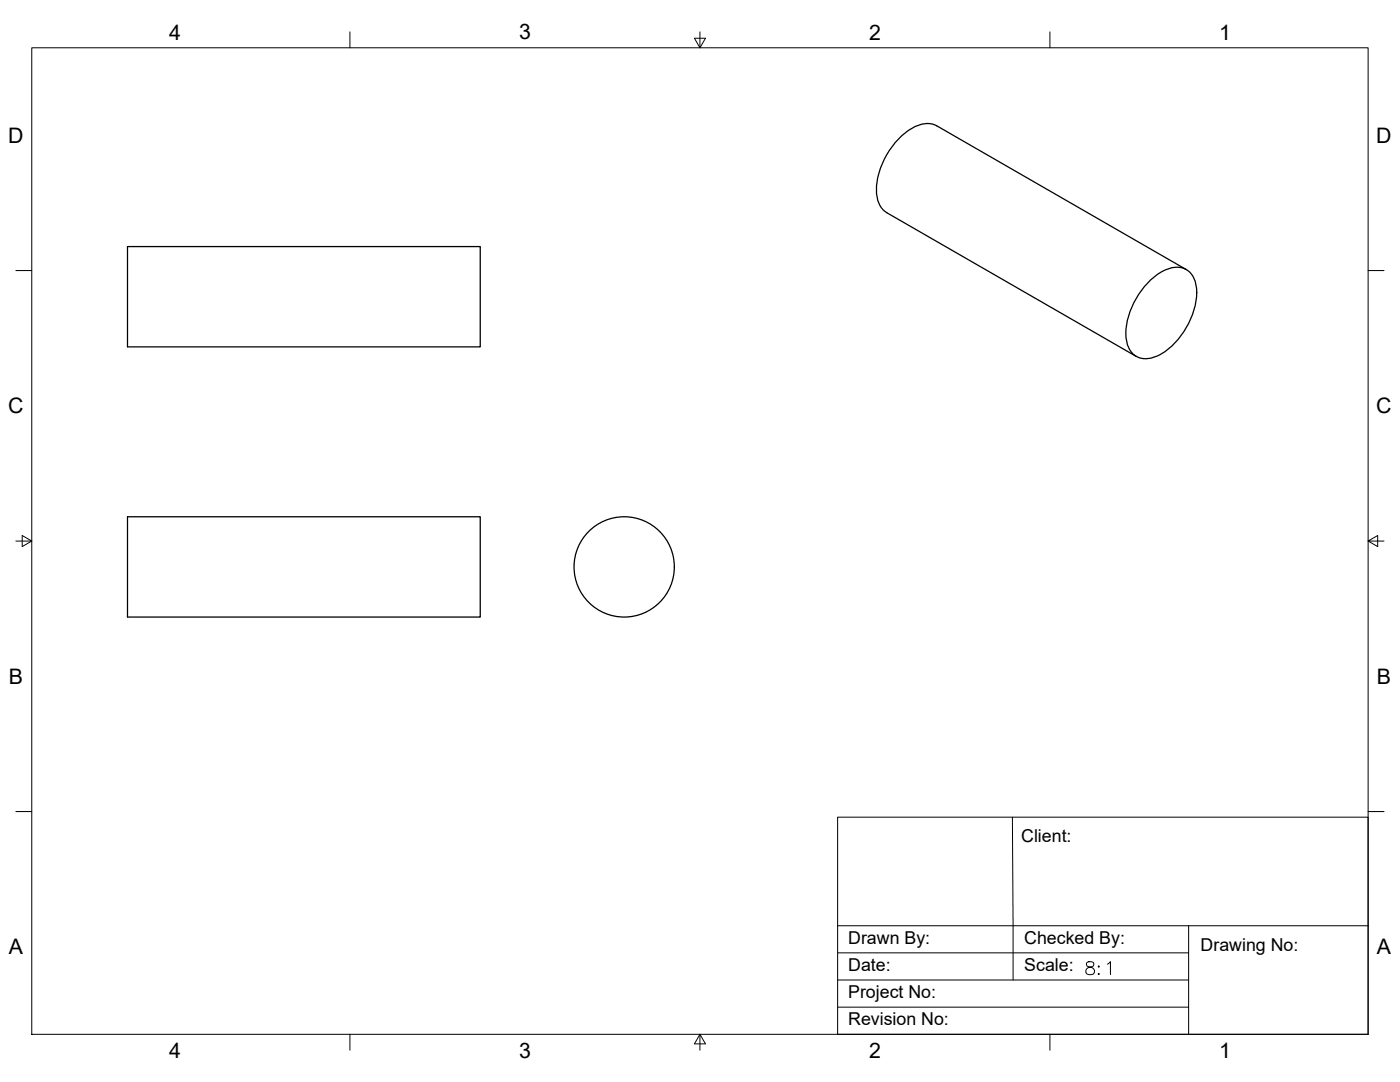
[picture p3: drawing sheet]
<svg xmlns="http://www.w3.org/2000/svg" width="559mm" height="432mm" viewBox="0 0 559 432" stroke-linecap="round" stroke-linejoin="round" font-family="sans-serif">
<!-- layer: Visible -->
<g fill="none" stroke="#000" stroke-width=".51">
<path d="M50.9 98.4h140.8v40h-140.8zM458.3 112.7a15.6 15.6 0 0 1 13.1-5.9 8.3 8.3 0 0 1 6.2 8.3 30.3 30.3 0 0 1-15.5 26.9 8 8 0 0 1-11.6-3.2 22.8 22.8 0 0 1 2.6-18.9l2.9-4.5zM473.5 107.6l-99.6-57.4a10 10 0 0 0-10 1 30.8 30.8 0 0 0-14 26 9.5 9.5 0 0 0 4.1 7.7l99.5 57.3M50.9 206.2h140.8v40.1h-140.8z"/>
<circle cx="249.1" cy="226.2" r="20"/>
</g>
<!-- layer: Border -->
<g fill="none" stroke="#000" stroke-width=".4">
<path d="M12.7 19.1h533.4v393.7h-533.4zM139.7 12.7v6.4M277.2 15.3h4.4l-2.2 3.8zM279.4 12.7v6.4M419.1 12.7v6.4M6.3 108h6.4M546.1 108h6.3M6.3 215.9h6.4M8.9 213.7l3.8 2.2-3.8 2.2zM546.1 215.9l3.8 2.2v-4.4l-3.8 2.2h6.3M6.3 323.9h6.4M546.1 323.9h6.3"/>
<path d="M139.7 412.8v6.3M279.4 412.8l2.2 3.8h-4.4zM279.4 412.8v6.3M419.1 412.8v6.3"/>
</g>
<!-- layer: Titleblock -->
<path d="M334.3 326.1h211.8v86.7h-211.8zM404.1 326.1l.3 65M334.3 369.4h211.8M474.4 369.4v43.4M334.3 391.1h140.1M334.3 380.3h140.1M433.9 384a1.03 1.03 0 0 0 .5 1.8 2.16 2.16 0 0 1 2.4 2.2 1.79 1.79 0 0 1-2 1 1.79 1.79 0 0 1-1.4-1.8 2.37 2.37 0 0 1 2.5-1.4 1.05 1.05 0 0 0 .5-1.8l-.8-.2zM438.3 385.8l.3-.3 .2 .3-.2 .2zM438.6 388.5l.2 .2-.2 .3-.3-.3zM442 384.8l1.2-1v5.2M334.3 401.9h140.1" fill="none" stroke="#000" stroke-width=".4"/>
<g font-size="8.5">
<text x="67.5" y="15.8">4</text>
<text x="207.2" y="15.7">3</text>
<text x="346.9" y="15.8">2</text>
<text x="486.6" y="15.8">1</text>
<text x="3.3" y="57">D</text>
<text x="549.3" y="57">D</text>
<text x="3.3" y="165">C</text>
<text x="549.3" y="165">C</text>
<text x="3.5" y="272.9">B</text>
<text x="549.6" y="272.9">B</text>
<text x="3.5" y="380.9">A</text>
<text x="549.6" y="380.9">A</text>
<text x="67.5" y="422.2">4</text>
<text x="207.2" y="422.1">3</text>
<text x="346.9" y="422.2">2</text>
<text x="486.6" y="422.2">1</text>
</g>
<g font-size="7.1">
<text x="407.6" y="336.2">Client:</text>
<text x="338.6" y="376.6">Drawn By:</text>
<text x="408.8" y="376.7">Checked By:</text>
<text x="479.2" y="379.6">Drawing No:</text>
<text x="338.6" y="387.4">Date:</text>
<text x="408.8" y="387.5">Scale:</text>
<text x="338.6" y="398.3">Project No:</text>
<text x="338.5" y="409.1">Revision No:</text>
</g>
</svg>
